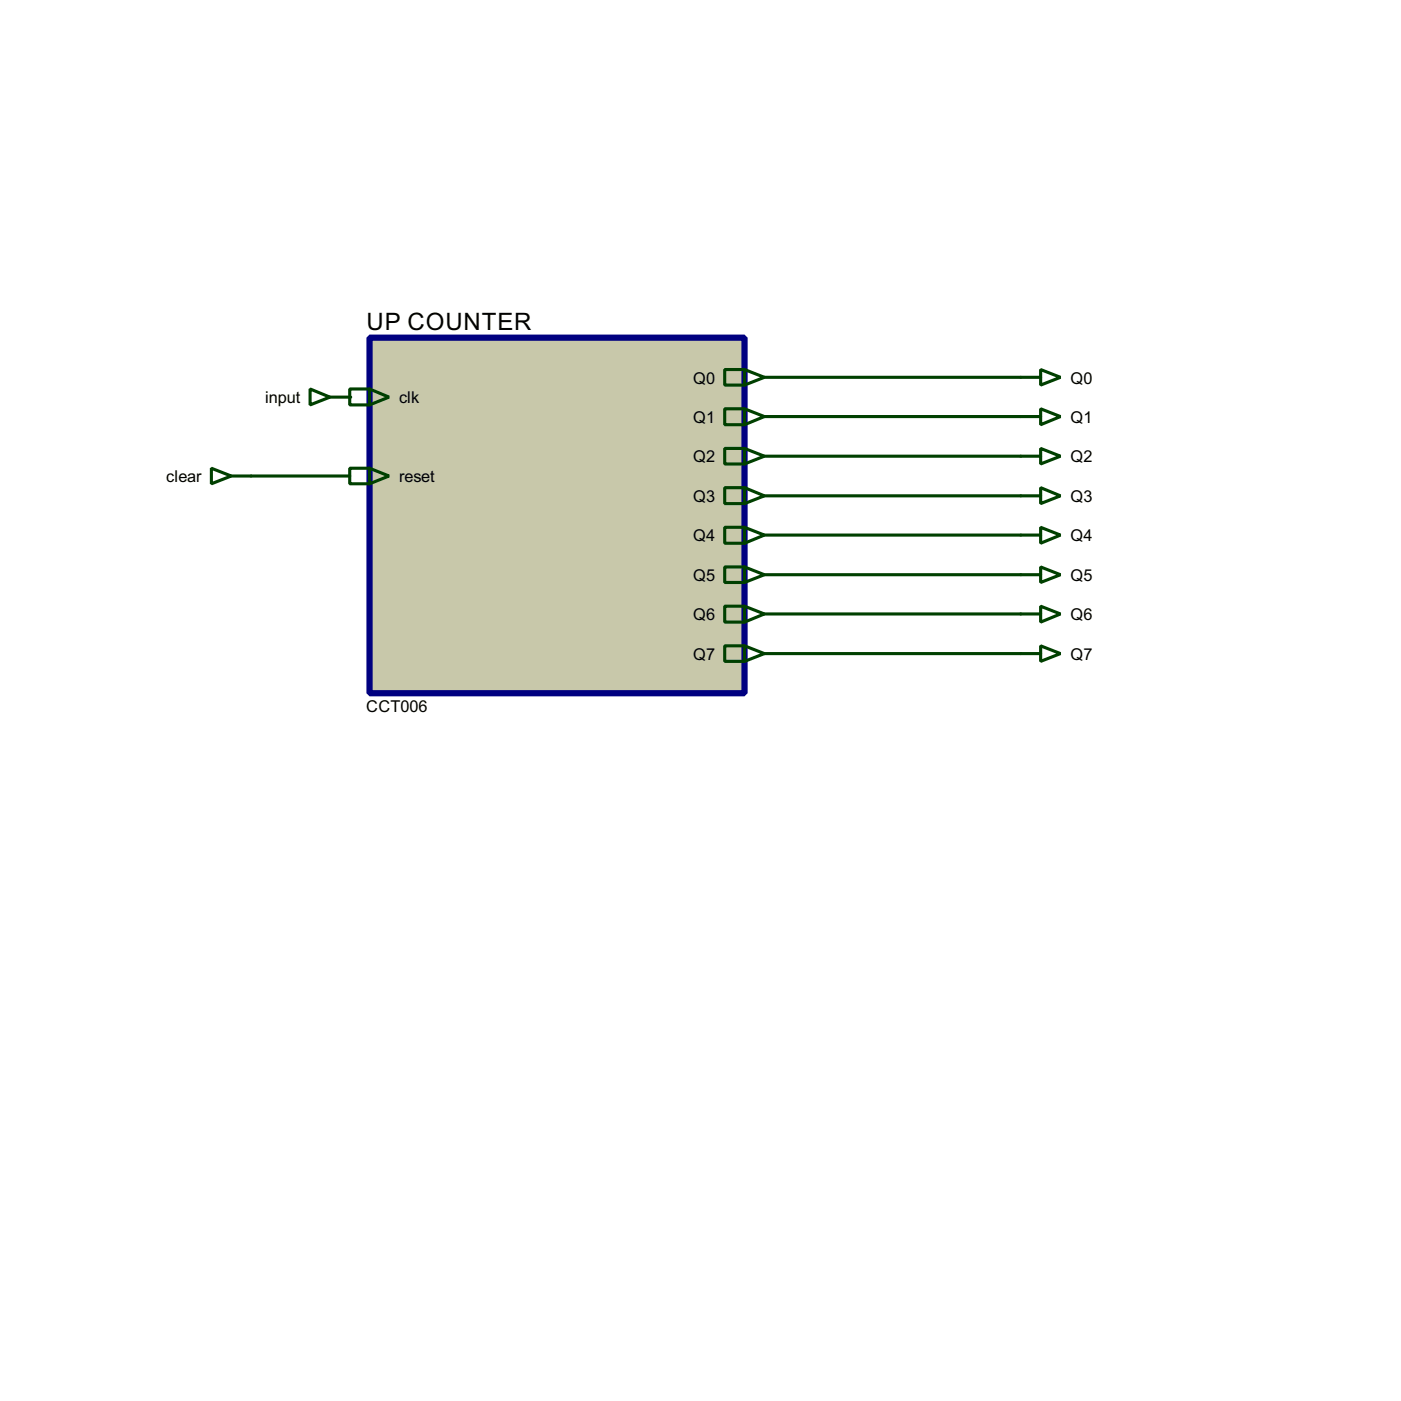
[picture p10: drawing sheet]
<svg xmlns="http://www.w3.org/2000/svg" width="180mm" height="180mm" viewBox="0 0 180 180" stroke-linecap="round" stroke-linejoin="round" font-family="sans-serif">
<path d="M98.4 48.6h33M98.4 53.6h33M98.4 58.7h33M32.3 61.3h12.7M98.4 63.8h33M98.4 68.9h33M98.4 74h33M98.4 79h33M98.4 84.1h33" fill="none" stroke="#004000" stroke-width=".4"/>
<circle cx="45" cy="51.1" r=".2" fill="#004000"/>
<path d="M47.6 43.5h48.2v45.7h-48.2z" fill="#c8c8aa" stroke="#000080" stroke-width=".8"/>
<g fill="none" stroke="#004000" stroke-width=".4">
<path d="M39.9 50.1l2.6 1-2.6 1zM42.5 51.1h2.5M45 50.1h2.6l2.5 1-2.5 1h-2.6zM47.6 50.1v2M93.3 47.6h2.5l2.6 1-2.6 1h-2.5zM93.3 52.6h2.5l2.6 1-2.6 1.1h-2.5zM93.3 57.7h2.5l2.6 1-2.6 1h-2.5zM95.8 47.6v2M95.8 52.6v2.1M95.8 57.7v2M131.4 48.6h2.5M131.4 53.6h2.5"/>
<path d="M131.4 58.7h2.5M133.9 47.6l2.6 1-2.6 1zM133.9 52.6l2.6 1-2.6 1.1zM133.9 57.7l2.6 1-2.6 1zM27.2 60.3l2.6 1-2.6 1zM29.8 61.3h2.5M45 60.3h2.6l2.5 1-2.5 1h-2.6zM47.6 60.3v2M93.3 62.8h2.5l2.6 1-2.6 1h-2.5zM93.3 67.9h2.5l2.6 1-2.6 1h-2.5zM93.3 73h2.5l2.6 1-2.6 1h-2.5zM93.3 78h2.5l2.6 1-2.6 1.1h-2.5z"/>
<path d="M95.8 62.8v2M95.8 67.9v2M95.8 73v2M95.8 78v2.1M131.4 63.8h2.5M131.4 68.9h2.5M131.4 74h2.5M131.4 79h2.5M133.9 62.8l2.6 1-2.6 1zM133.9 67.9l2.6 1-2.6 1zM133.9 73l2.6 1-2.6 1zM133.9 78l2.6 1-2.6 1.1z"/>
<path d="M93.3 83.1h2.5l2.6 1-2.6 1h-2.5zM95.8 83.1v2M131.4 84.1h2.5M133.9 83.1l2.6 1-2.6 1z"/>
</g>
<text font-size="3.5" x="47.2" y="42.5">UP COUNTER</text>
<g font-size="2.4">
<text x="34.1" y="51.9">input</text>
<text x="51.4" y="51.9">clk</text>
<text x="89.2" y="49.4">Q0</text>
<text x="137.7" y="49.4">Q0</text>
<text x="89.2" y="54.4">Q1</text>
<text x="89.2" y="59.5">Q2</text>
<text x="137.7" y="54.4">Q1</text>
<text x="137.7" y="59.5">Q2</text>
<text x="21.4" y="62.1">clear</text>
<text x="51.4" y="62.1">reset</text>
<text x="89.2" y="64.6">Q3</text>
<text x="137.7" y="64.6">Q3</text>
<text x="89.2" y="69.7">Q4</text>
<text x="137.7" y="69.7">Q4</text>
<text x="89.2" y="74.8">Q5</text>
<text x="137.7" y="74.8">Q5</text>
<text x="89.2" y="79.8">Q6</text>
<text x="137.7" y="79.8">Q6</text>
<text x="89.2" y="84.9">Q7</text>
<text x="137.7" y="84.9">Q7</text>
<text x="47.1" y="91.6">CCT006</text>
</g>
</svg>
